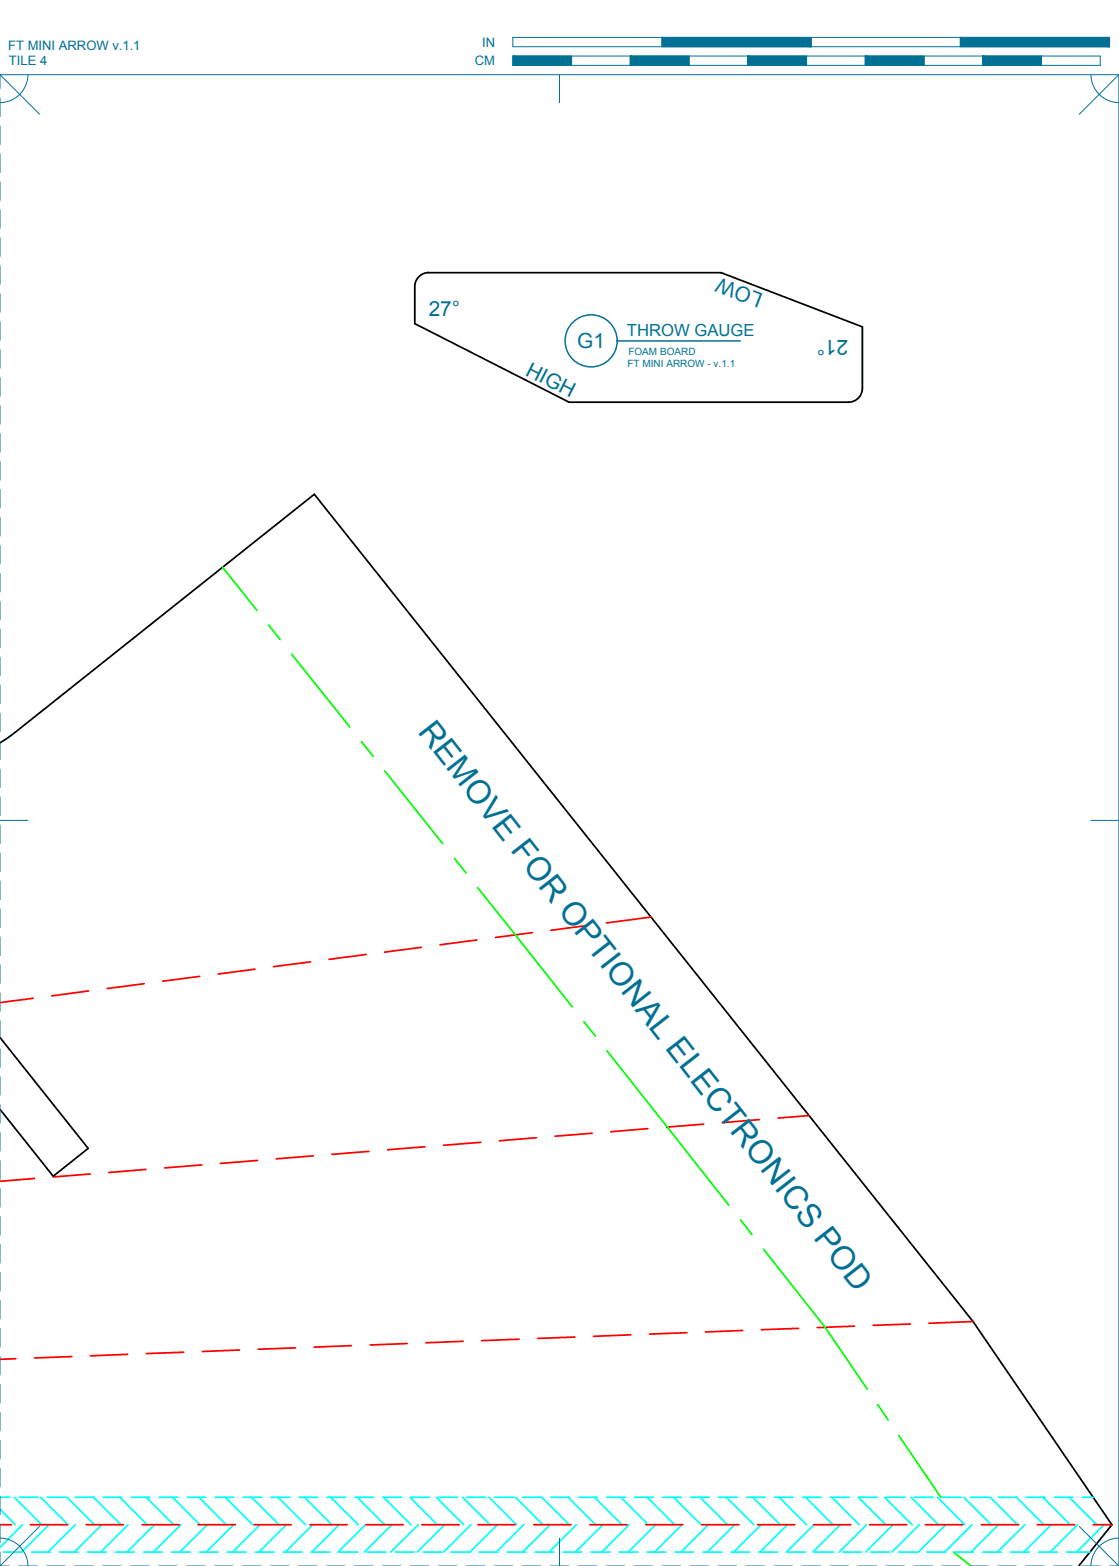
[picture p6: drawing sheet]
<svg xmlns="http://www.w3.org/2000/svg" width="190mm" height="267mm" viewBox="0 0 190 267" stroke-linecap="round" stroke-linejoin="round" font-family="sans-serif">
<!-- layer: 05 REFERENCE -->
<g fill="none" stroke="#0f0" stroke-width=".3">
<path d="M37.9 96.6l5.8 7.3M45.7 106.4l2 2.5M49.7 111.4l9.9 12.4M61.5 126.3l2 2.5M65.5 131.3l9.9 12.4M77.4 146.2l1.9 2.5M81.3 151.2l16.1 20.3M99.4 174l2 2.5M103.3 179l20.8 26.3M126 207.8l2 2.4M130 212.7l10.5 13.3 7.1 10.6M149.4 239.2l1.8 2.6"/>
<path d="M153 244.5l7.2 10.5M162.3 264.3l3 2.4"/>
</g>
<!-- layer: 04 BEVEL -->
<g fill="none" stroke="#0ff" stroke-width=".3">
<path d="M0 257l2.6 2.7M0 255h1.7M2.4 255l4.7 4.7M3.3 255h3.2M3.9 259.7l-3.9 3.8M6.9 255l4.7 4.7M8 255h3.2M8.3 259.7l-4.6 4.6M11.4 255l4.7 4.7M12.8 255h3.2M12.8 259.7l-4.6 4.6M15.9 255l4.7 4.7"/>
<path d="M17.3 259.7l-4.6 4.6M17.6 255h3.1M20.4 255l4.7 4.7M21.8 259.7l-4.7 4.6M22.3 255h3.2M24.9 255l4.6 4.7M26.3 259.7l-4.7 4.6M27.1 255h3.2M29.4 255l4.6 4.7M30.8 259.7l-4.7 4.6M31.9 255h3.1M33.9 255l4.6 4.7"/>
<path d="M35.3 259.7l-4.7 4.6M36.6 255h3.2M38.4 255l4.6 4.7M39.8 259.7l-4.7 4.6M41.4 255h3.2M42.8 255l4.7 4.7M44.3 259.7l-4.7 4.6M46.1 255h3.2M47.3 255l4.7 4.7M48.7 259.7l-4.6 4.6M50.9 255h3.2M51.8 255l4.7 4.7"/>
<path d="M53.2 259.7l-4.6 4.6M55.7 255h3.1M56.3 255l4.7 4.7M57.7 259.7l-4.6 4.6M60.4 255h3.2M60.8 255l4.7 4.7M62.2 259.7l-4.6 4.6M65.2 255h3.2M65.3 255l4.7 4.7M66.7 259.7l-4.7 4.6M69.8 255l4.6 4.7M70 255h3.1"/>
<path d="M71.2 259.7l-4.7 4.6M74.3 255l4.6 4.7M74.7 255h3.2M75.7 259.7l-4.7 4.6M78.8 255l4.6 4.7M79.5 255h3.2M80.2 259.7l-4.7 4.6M83.2 255l4.7 4.7M84.2 255h3.2M84.7 259.7l-4.7 4.6M87.8 255l4.6 4.7M89 255h3.2"/>
<path d="M89.2 259.7l-4.7 4.6M92.2 255l4.7 4.7M93.6 259.7l-4.6 4.6M93.8 255h3.1M96.7 255l4.7 4.7M98.1 259.7l-4.6 4.6M98.5 255h3.2M101.2 255l4.7 4.7M102.6 259.7l-4.6 4.6M103.3 255h3.2M105.7 255l4.7 4.7M107.1 259.7l-4.7 4.6"/>
<path d="M108.1 255h3.1M110.2 255l4.7 4.7M111.6 259.7l-4.6 4.6M112.8 255h3.2M114.7 255l4.7 4.7M116.1 259.7l-4.7 4.6M117.6 255h3.2M119.2 255l4.6 4.7M120.6 259.7l-4.7 4.6M122.3 255h3.2M123.7 255l4.6 4.7M125.1 259.7l-4.7 4.6"/>
<path d="M127.1 255h3.2M128.2 255l4.6 4.7M129.6 259.7l-4.7 4.6M131.9 255h3.1M132.7 255l4.6 4.7M134 259.7l-4.6 4.6M136.6 255h3.2M137.1 255l4.7 4.7M138.6 259.7l-4.7 4.6M141.4 255h3.2M141.6 255l4.7 4.7M143 259.7l-4.6 4.6"/>
<path d="M146.1 255l4.7 4.7M146.2 255h3.1M147.5 259.7l-4.6 4.6M150.6 255l4.7 4.7M150.9 255h3.2M152 259.7l-4.6 4.6M155.1 255l4.7 4.7M155.7 255h3.2M156.5 259.7l-4.7 4.6M159.6 255l4.7 4.7M160.4 255h3.2M161 259.7l-4.7 4.6"/>
<path d="M164.1 255l4.6 4.7M165.2 255h3.2M165.5 259.7l-4.7 4.6M168.6 255l4.6 4.7M170 259.7l-4.7 4.6M170 255h3.1M173.1 255l4.6 4.7M174.5 259.7l-4.7 4.6M174.7 255h3.2M177.5 255l4.7 4.7M179 259.7l-4.7 4.6M179.5 255h3.2"/>
<path d="M182 255l4.7 4.7M183.5 259.7l-4.7 4.6M184.3 255h1.8M187.9 259.7l-4.6 4.6M.6 264.3h3.2M5.4 264.3h3.2M10.1 264.3h3.2M14.9 264.3h3.2M19.7 264.3h3.1M24.4 264.3h3.2M29.2 264.3h3.2M34 264.3h3.1"/>
<path d="M38.7 264.3h3.2M43.5 264.3h3.2M48.2 264.3h3.2M53 264.3h3.2M57.8 264.3h3.1M62.5 264.3h3.2M67.3 264.3h3.2M72.1 264.3h3.1M76.8 264.3h3.2M81.6 264.3h3.2M86.3 264.3h3.2M91.1 264.3h3.2"/>
<path d="M95.9 264.3h3.1M100.6 264.3h3.2M105.4 264.3h3.2M110.2 264.3h3.1M114.9 264.3h3.2M119.7 264.3h3.2M124.4 264.3h3.2M129.2 264.3h3.2M134 264.3h3.1M138.7 264.3h3.2M143.5 264.3h3.2M148.3 264.3h3.1"/>
<path d="M153 264.3h3.2M157.8 264.3h3.2M162.5 264.3h3.2M167.3 264.3h3.2M172.1 264.3h3.1M176.8 264.3h3.2M181.6 264.3h3.9"/>
</g>
<!-- layer: 01 CUT -->
<path d="M146.8 66.1v-10.4l-24-9.3h-49.8a2.38 2.38 0 0 0-2.4 2.4v6.3l26.3 13.4h47.5M146.8 66.1a2.38 2.38 0 0 1-2.4 2.4M0 126.5l2.6-1.8 50.9-40.5 112.2 140.9 23.6 34.6-5.7 7M0 176.7l15 18.9-5.9 4.7-9.1-11.4" fill="none" stroke="#000" stroke-width=".3"/>
<!-- layer: 02 SCORE -->
<g fill="none" stroke="#f00" stroke-width=".3">
<path d="M90.6 158.8l-6.3 .9M100.1 157.6l-6.3 .8M110.8 156.2l-7.6 1M5.7 170l-5.7 .8M15.1 168.8l-6.3 .8M24.5 167.5l-6.3 .9M34 166.3l-6.3 .8M43.4 165.1l-6.3 .8M52.9 163.8l-6.3 .8M62.3 162.6l-6.3 .8M71.8 161.3l-6.3 .9M81.2 160.1l-6.3 .8"/>
<path d="M15.4 199.9l-6.4 .5M24.8 199.2l-6.3 .5M34.4 198.4l-6.4 .5M43.8 197.6l-6.3 .5M53.3 196.9l-6.3 .5M62.8 196.1l-6.3 .5M72.3 195.3l-6.3 .5M81.8 194.5l-6.3 .6M91.3 193.8l-6.3 .5M100.8 193l-6.3 .5M110.3 192.2l-6.3 .5M119.8 191.5l-6.3 .5"/>
<path d="M129.3 190.7l-6.3 .5M137.7 190l-5.2 .4M5.9 200.7l-5.9 .5M2.7 231.4l-2.7 .1M12.2 231l-6.3 .3M21.7 230.7l-6.3 .2M31.3 230.3l-6.4 .2M40.8 229.9l-6.4 .3M50.3 229.6l-6.4 .2M59.8 229.2l-6.3 .2M69.3 228.8l-6.3 .3M78.8 228.4l-6.3 .3"/>
<path d="M88.4 228.1l-6.4 .2M97.9 227.7l-6.4 .2M107.4 227.3l-6.4 .3M116.9 227l-6.3 .2M126.4 226.6l-6.3 .2M136 226.2l-6.4 .3M145.5 225.8l-6.4 .3M155 225.5l-6.3 .2M165.7 225.1l-7.5 .3M0 259.7h2M5.1 259.7h6.4M14.7 259.7h6.3"/>
<path d="M24.2 259.7h6.3M33.7 259.7h6.4M43.2 259.7h6.4M52.8 259.7h6.3M62.3 259.7h6.3M71.8 259.7h6.4M81.3 259.7h6.4M90.9 259.7h6.3M100.4 259.7h6.3M109.9 259.7h6.4M119.4 259.7h6.4M129 259.7h6.3"/>
<path d="M138.5 259.7h6.3M148 259.7h6.4M157.5 259.7h6.4M167.1 259.7h6.3M176.6 259.7h6.3M186.1 259.7h3.2"/>
</g>
<!-- layer: 23 NOTES -->
<g fill="none" stroke="#007095" stroke-width=".25">
<path d="M105.1 58.1h20.9"/>
<circle cx="100.6" cy="58" r="4.4"/>
</g>
<!-- layer: 22 TILED -->
<g fill="none" stroke="#007095" stroke-width=".17">
<path d="M0 12.7l6.7 6.8M0 16.7v3.2M4.8 12.7a4.8 4.8 0 0 1-4.8 4.8M87.3 6.4h101.6v1.6h-101.6zM87.3 9.5h100v1.6h-100zM95.2 12.7v4.8M97.3 9.5v1.6M107.3 9.5v1.6M112.7 6.4v1.6M117.3 9.5v1.6M127.3 9.5v1.6M137.3 9.5v1.6"/>
<path d="M138.1 6.4v1.6M147.3 9.5v1.6M157.3 9.5v1.6M163.5 6.4v1.6M167.3 9.5v1.6M177.3 9.5v1.6M185.7 12.7a4.8 4.8 0 0 0 4.8 4.8M190.5 12.7h-190.5v2.4M190.5 12.7l-6.8 6.8M190.5 12.7v254M0 21.4v3.2M0 26.2v3.2"/>
<path d="M0 31v3.1M0 35.7v3.2M0 40.5v3.2M0 45.3v3.1M0 50v3.2M0 54.8v3.2M0 59.5v3.2M0 64.3v3.2M0 69.1v3.1M0 73.8v3.2M0 78.6v3.2M0 83.4v3.1"/>
<path d="M0 88.1v3.2M0 92.9v3.2M0 97.6v3.2M0 102.4v3.2M0 107.2v3.1M0 111.9v3.2M0 116.7v3.2M0 139.7h4.8M0 121.5v3.1M0 126.2v3.2M0 131v3.2M0 135.7v3.2"/>
<path d="M185.7 139.7h4.8M0 140.5v3.2M0 145.3v3.1M0 150v3.2M0 154.8v3.2M0 159.6v3.1M0 164.3v3.2M0 169.1v3.2M0 173.8v3.2M0 178.6v3.2M0 183.4v3.1M0 188.1v3.2"/>
<path d="M0 192.9v3.2M0 197.7v3.1M0 202.4v3.2M0 207.2v3.2M0 211.9v3.2M0 216.7v3.2M0 221.5v3.1M0 226.2v3.2M0 231v3.2M0 235.8v3.1M0 240.5v3.2M0 245.3v3.2"/>
<path d="M0 250v3.2M0 254.8v3.2M0 259.6v3.1M6.7 260l-6.7 6.7M183.7 260l6.8 6.7M0 262a4.7 4.7 0 0 1 4.8 4.7M0 264.3v2.4M0 266.7h1.6M3.2 266.7h3.1M7.9 266.7h3.2M12.7 266.7h3.2M17.5 266.7h3.1"/>
<path d="M22.2 266.7h3.2M27 266.7h3.2M31.7 266.7h3.2M36.5 266.7h3.2M41.3 266.7h3.1M46 266.7h3.2M50.8 266.7h3.2M55.6 266.7h3.1M60.3 266.7h3.2M65.1 266.7h3.2M69.8 266.7h3.2M74.6 266.7h3.2"/>
<path d="M79.4 266.7h3.1M84.1 266.7h3.2M88.9 266.7h3.2M93.7 266.7h3.1M95.2 262v4.7M98.4 266.7h3.2M103.2 266.7h3.1M107.9 266.7h3.2M112.7 266.7h3.2M117.5 266.7h3.1M122.2 266.7h3.2M127 266.7h3.2"/>
<path d="M131.7 266.7h3.2M136.5 266.7h3.2M141.3 266.7h3.1M146 266.7h3.2M150.8 266.7h3.2M155.6 266.7h3.1M160.3 266.7h3.2M165.1 266.7h3.2M169.8 266.7h3.2M174.6 266.7h3.2M179.4 266.7h3.1M184.1 266.7h3.2"/>
<path d="M188.9 266.7h1.6M190.5 262a4.7 4.7 0 0 0-4.8 4.7"/>
</g>
<g fill="#007095" stroke="#007095" stroke-width=".17">
<path d="M163.5 6.4l25.4 1.6v-1.6zM163.5 6.4l25.4 1.6h-25.4z"/>
<path d="M112.7 6.4l25.4 1.6v-1.6zM112.7 6.4l25.4 1.6h-25.4z"/>
<path d="M167.3 9.5l10 1.6v-1.6zM167.3 9.5l10 1.6h-10z"/>
<path d="M147.3 9.5l10 1.6v-1.6zM147.3 9.5l10 1.6h-10z"/>
<path d="M127.3 9.5l10 1.6v-1.6zM127.3 9.5l10 1.6h-10z"/>
<path d="M107.3 9.5l10 1.6v-1.6zM107.3 9.5l10 1.6h-10z"/>
<path d="M87.3 9.5l10 1.6v-1.6zM87.3 9.5l10 1.6h-10z"/>
</g>
<text font-size="5.5" fill="#007095" x="71" y="124.6" transform="rotate(52 71 124.6)">REMOVE FOR OPTIONAL ELECTRONICS POD</text>
<g font-size="3.5" fill="#007095">
<text x="73" y="53.9">27°</text>
<text x="130" y="50" transform="rotate(-159 130 50)">LOW</text>
<text x="98.3" y="59.3">G1</text>
<text x="144.4" y="57.9" transform="rotate(-180 144.4 57.9)">21°</text>
<text x="89.3" y="63.8" transform="rotate(27 89.3 63.8)">HIGH</text>
</g>
<text font-size="2.8" fill="#007095" x="106.7" y="57.2">THROW GAUGE</text>
<g font-size="2.2" fill="#007095">
<text x="1.4" y="8.5">FT MINI ARROW v.1.1</text>
<text x="1.5" y="11.1">TILE 4</text>
<text x="80.8" y="11.2">CM</text>
<text x="82.1" y="8">IN</text>
</g>
<g font-size="1.7" fill="#007095">
<text x="106.8" y="62.4">FT MINI ARROW - v.1.1</text>
<text x="107" y="60.4">FOAM BOARD</text>
</g>
</svg>
